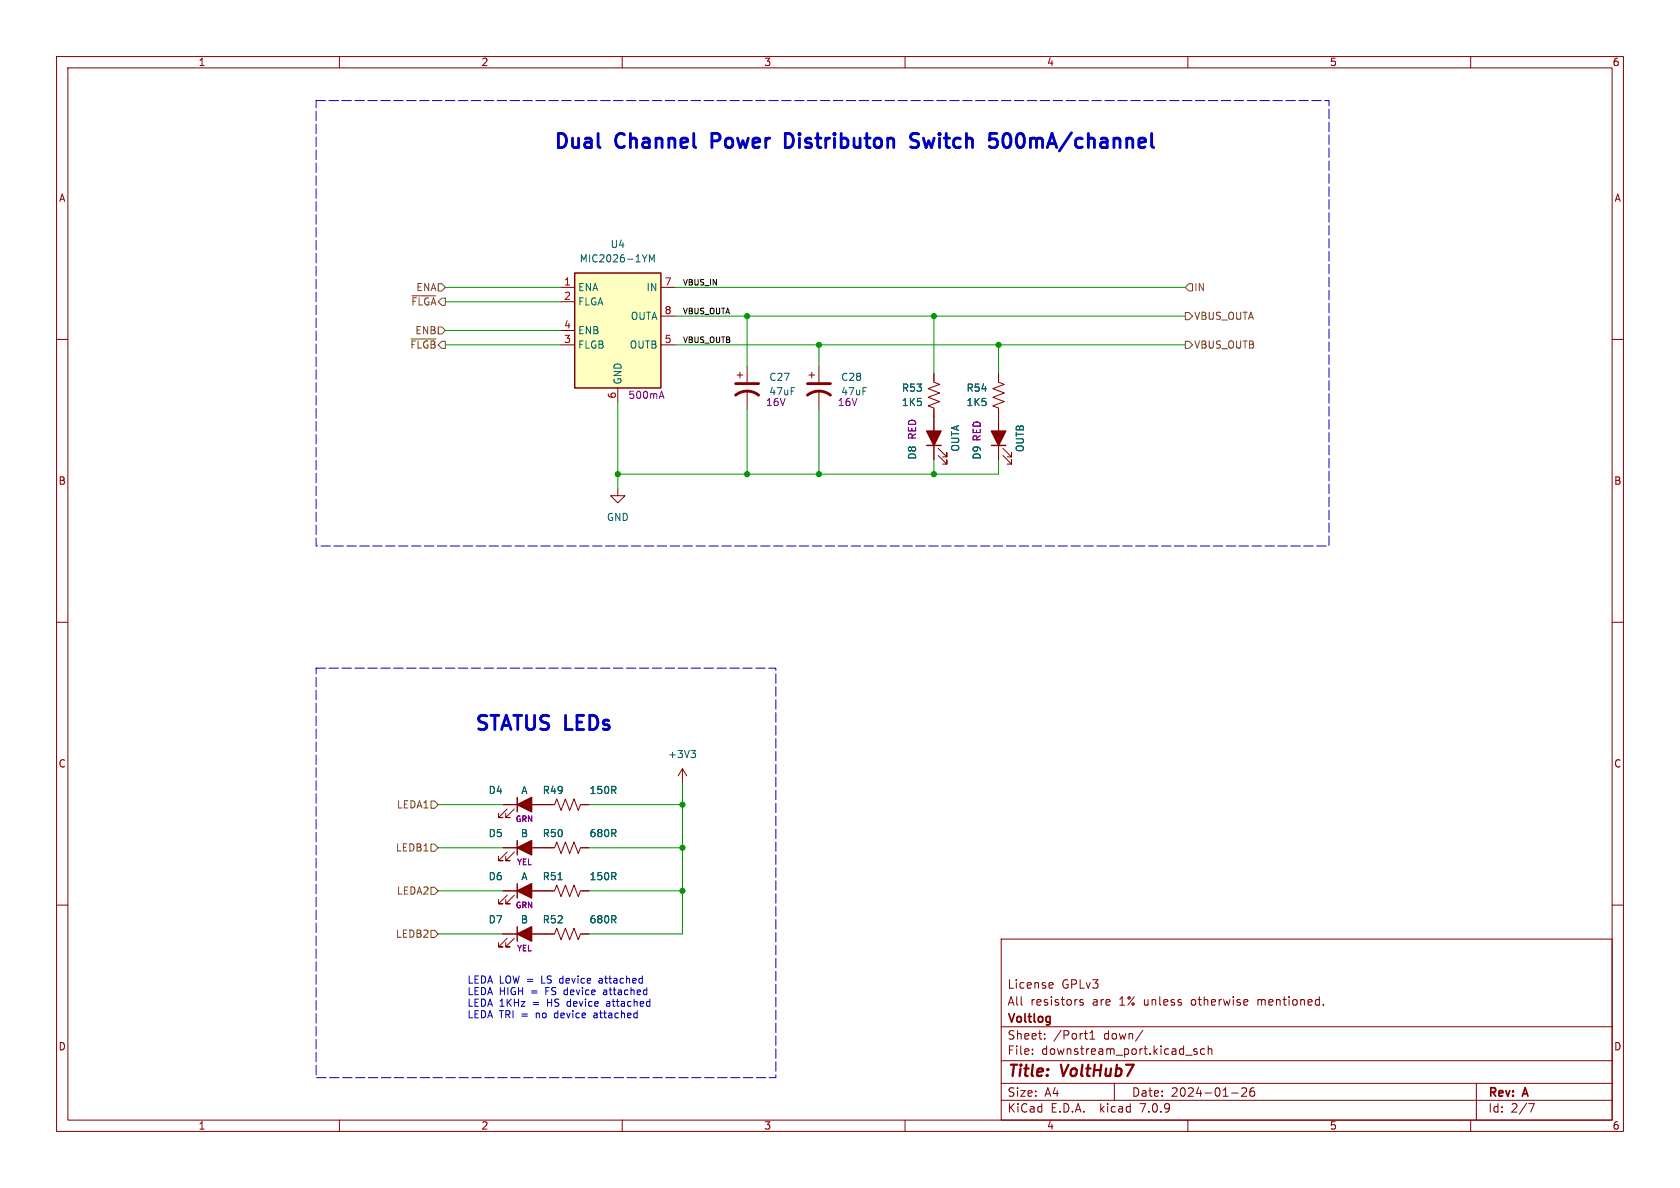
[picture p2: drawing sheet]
<svg xmlns="http://www.w3.org/2000/svg" width="297mm" height="210mm" viewBox="0 0 297 210" stroke-linecap="round" stroke-linejoin="round" font-family="sans-serif">
<g fill="none" stroke="#840000" stroke-width=".18">
<path d="M10 10h277v190h-277zM12 12h273v186h-273zM60 10v2M110 10v2M160 10v2M210 10v2M260 10v2M10 60h2M99.1 50.8h2.5M99.1 53.3h2.5M99.1 58.4h2.5M116.8 50.8h2.6"/>
<path d="M116.8 55.9h2.6M285 60h2M99.1 61h2.5M109.2 68.6v2.5M116.8 61h2.6M130.3 66.3h1M130.8 65.8v1M132.1 64.8v2.8M132.1 69.1v3.3M143 66.3h1M143.5 65.8v1M144.8 64.8v2.8"/>
<path d="M144.8 69.1v3.3M165.1 66v1.6l1 .3-2 .8 2 .8-2 .7 2 .8-2 .8 1 .3v9.2M165.9 79.2l1.5 1.6v-.8v.8h-.8M176.5 66v1.6l1 .3-2 .8 2 .8-2 .7 2 .8-2 .8 1 .3v9.2M177.3 79.2l1.5 1.6v-.8v.8h-.7M109.2 86.4v1.2h1.3l-1.3 1.3-1.3-1.3h1.3M165.9 80.5l1.5 1.5v-.7v.7h-.8M177.3 80.5l1.5 1.5v-.7v.7h-.7M10 110h2M285 110h2M120.6 135.9l-.7 1.3M120.6 135.9v2.5"/>
<path d="M120.6 135.9l.8 1.3M10 160h2M88.9 157.5h9.1l.4-1 .8 2 .7-2 .8 2 .8-2 .7 2 .4-1h1.5M88.9 149.9h9.1l.4-1.1 .8 2.1 .7-2.1 .8 2.1 .8-2.1 .7 2.1 .4-1h1.5M88.9 142.2h9.1l.4-1 .8 2.1 .7-2.1 .8 2.1 .8-2.1 .7 2.1 .4-1.1h1.5M89.7 143l-1.6 1.5h.8h-.8v-.7M89.7 150.6l-1.6 1.5h.8h-.8v-.7M89.7 158.2l-1.6 1.6h.8h-.8v-.8M90.9 143l-1.5 1.5h.8h-.8v-.7M90.9 150.6l-1.5 1.5h.8h-.8v-.7M90.9 158.2l-1.5 1.6h.8h-.8v-.8M285 160h2"/>
<path d="M88.9 165.1h9.1l.4-1 .8 2 .7-2 .8 2 .8-2 .7 2 .4-1h1.5M89.7 165.9l-1.6 1.5h.8h-.8v-.8M90.9 165.9l-1.5 1.5h.8h-.8v-.8M177 166h108v32h-108zM185.7 173.7l.4 .1 .1 .3-.7 .1M186.1 174.6l-.4 .1M191.5 176.8l-.4-.1-.2 .2 .1 .2 .5 .2v.3h-.6M220.5 176.8l.1 .3-.7 .1M234 177.6v.1M60 198v2M110 198v2M160 198v2"/>
<path d="M177 194.5h108M177 191.5h108M177 187.5h108M177 181.5h108M182.5 186.3v.1M182.5 185.5v.1M184.7 183.6v.1M184.7 182.8v.1M191.7 182.7h.5M192.1 183.7h.1M192.7 183.7h.8M192.7 182.6l.4-.4v1.5"/>
<path d="M197 191.5v3M202 182.1l-1.3 2M209.6 186.5h1.1M210 198v2M211.6 185.5l-.4-.1-.2 .2 .1 .2 .5 .2v.3h-.6M213 185.5l-.5-.1-.3 .3v.4l.2 .2h.6M213.6 185.5l.2-.1 .4 .1v.9M213.6 184.9v1.5M217.7 193.2h1.2M219.5 192.4l.6-.1 .2 .1 .1 .3-.9 1.1h.9M221.7 192.3a.59 .59 0 0 0-.7 .6v.6l.1 .2 .4 .1 .2-.1 .1-.5-.1-.3h-.5l-.2 .3M260 198v2"/>
<path d="M261 191.5v6.5M270.2 195.1h1l-.6 1.5"/>
</g>
<path d="M101.6 48.3h15.2v20.3h-15.2zM163.8 78.7h2.6M175.3 78.7h2.5M91.4 141v2.5M91.4 148.6v2.5M91.4 156.2v2.6M91.4 163.8v2.6" fill="none" stroke="#840000" stroke-width=".25"/>
<g fill="#840000" stroke="#840000" stroke-width=".25">
<path d="M91.4 142.2l2.6-1.2v2.5z"/>
<path d="M91.4 149.9l2.6-1.3v2.5z"/>
<path d="M163.8 76.2h2.6l-1.3 2.5z"/>
<path d="M91.4 165.1l2.6-1.3v2.6z"/>
<path d="M175.3 76.2h2.5l-1.3 2.5z"/>
<path d="M91.4 157.5l2.6-1.3v2.6z"/>
</g>
<path d="M130 69.9a3.3 3.3 0 0 1 4.1 0M130 67.8h4.1M142.7 69.9a3.3 3.3 0 0 1 4.1 0M142.7 67.8h4.1" fill="none" stroke="#840000" stroke-width=".51"/>
<path d="M114.4 45l-.4 .7M114.8 46.3v-1.3l.4 .9 .5-.9v1.3M122.2 132.7h.7l-.4 .4M122.7 133.1l.2 .3v.3l-.2 .2M98.7 155.5h.7" fill="none" stroke="#006464" stroke-width=".18"/>
<path d="M101.6 48.3h15.2v20.3h-15.2z" fill="#ffffc2" stroke="#ffffc2" stroke-width=".18"/>
<path d="M116.7 70.1h.6M117 69.2l.4 1.2" fill="none" stroke="#840084" stroke-width=".18"/>
<path d="M72.6 59.9h4.5M72.8 52.3h4.3M77.5 50.2h.6l.6 .6-.6 .6h-.6zM77.5 57.8h.6l.6 .6-.6 .7h-.6zM209.5 55.2h.7l.6 .7-.6 .6h-.7zM210.2 50.2h.6v1.2h-.6l-.7-.6zM209.5 60.3h.7l.6 .7-.6 .6h-.7zM76.2 141.6h.6l.7 .6-.7 .7h-.6zM76.2 149.2h.6l.7 .7-.7 .6h-.6zM76.2 156.8h.6l.7 .7-.7 .6h-.6zM76.2 164.5h.6l.7 .6-.7 .6h-.6z" fill="none" stroke="#725600" stroke-width=".18"/>
<path d="M105.1 179.1h-.1M105.1 179.4l-.1 .2 .1 .3M106.1 172.9l-.2 .1M106.1 173.3l-.2 .2 .2 .3M106.8 175l-.1 .1M106.8 175.4l-.1 .1 .1 .3M107.4 177l-.1 .1M107.4 177.4l-.2 .2 .2 .3" fill="none" stroke="#0000c2" stroke-width=".18"/>
<path d="M125.9 24.9h.9M126.8 23.6h-.9v2.5M140 23.9l-.6-.3h-.6v2.5h.6l.6-.4M162.4 23.7l-.9-.1a.61 .61 0 0 0-.5 .6 .61 .61 0 0 0 .5 .6 .92 .92 0 0 1 .9 .6 .64 .64 0 0 1-.5 .7l-.9-.1M178.1 23.6a.64 .64 0 0 0-.7 .5 1.47 1.47 0 0 0 .5 2h.2" fill="none" stroke="#0000c2" stroke-width=".5"/>
<path d="M55.9 17.8h179v78.7h-179v-78.7M55.9 118.1h81.3v72.4h-81.3v-72.4" fill="none" stroke="#0000c2" stroke-width=".18" stroke-dasharray="1.7 .6"/>
<g fill="none" stroke="#009600" stroke-width=".18">
<path d="M78.7 58.4h20.4M78.7 50.8h20.4M78.7 53.3h20.4M119.4 55.9h90.1M119.4 50.8h90.1M132.1 55.9v8.9M165.1 55.9v10.1M78.7 61h20.4M109.2 71.1v15.3M119.4 61h90.1M132.1 72.4v11.4M144.8 61v3.8"/>
<path d="M144.8 72.4v11.4M176.5 61v5M165.1 81.3v2.5M176.5 81.3v2.5h-67.3M120.6 138.4v26.7h-16.5M77.5 157.5h11.4M77.5 142.2h11.4M77.5 149.9h11.4M104.1 157.5h16.5M104.1 142.2h16.5M104.1 149.9h16.5M77.5 165.1h11.4"/>
</g>
<g fill="#009600" stroke="#009600" stroke-width=".18">
<circle cx="109.2" cy="83.8" r=".46"/>
<circle cx="120.6" cy="142.2" r=".46"/>
<circle cx="120.6" cy="149.9" r=".46"/>
<circle cx="120.6" cy="157.5" r=".46"/>
<circle cx="144.8" cy="61" r=".46"/>
<circle cx="132.1" cy="83.8" r=".46"/>
<circle cx="132.1" cy="55.9" r=".46"/>
<circle cx="165.1" cy="83.8" r=".46"/>
<circle cx="144.8" cy="83.8" r=".46"/>
<circle cx="165.1" cy="55.9" r=".46"/>
<circle cx="176.5" cy="61" r=".46"/>
</g>
<g font-size="3.5" fill="#0000c2">
<text x="97.8" y="26.4">Dual</text>
<text x="109" y="26.4">Channel</text>
<text x="126.9" y="26.4">Power</text>
<text x="140.9" y="26.4">Distributon</text>
<text x="164.2" y="26.4">Switch</text>
<text x="179.1" y="26.4">500mA/channel</text>
<text x="83.8" y="129.3">STATUS LEDs</text>
</g>
<g font-size="2.8" fill="#840000">
<text x="178" y="190.9">Title:</text>
<text x="187.7" y="190.9">VoltHub7</text>
</g>
<g font-size="2.1" fill="#840000">
<text x="178" y="178">All</text>
<text x="178" y="175">License</text>
<text x="182.2" y="178">resistors</text>
<text x="187.7" y="175">GPLv3</text>
<text x="193.2" y="178">are</text>
<text x="198" y="178">1% unless</text>
<text x="211" y="178">otherwise</text>
<text x="222.9" y="178">mentioned.</text>
<text x="178" y="184">Sheet:</text>
<text x="178" y="181.2">Voltlog</text>
<text x="186.2" y="184">/Port1</text>
<text x="195.2" y="184">down/</text>
<text x="178" y="186.7">File:</text>
<text x="184.1" y="186.7">downstream_port.kicad_sch</text>
<text x="178" y="196.9">KiCad</text>
<text x="178" y="194.1">Size:</text>
<text x="184.7" y="194.1">A4</text>
<text x="185.7" y="196.9">E.D.A.</text>
<text x="194.6" y="196.9">kicad</text>
<text x="200" y="194.1">Date:</text>
<text x="201.8" y="196.9">7.0.9</text>
<text x="207" y="194.1">2024-01-26</text>
<text x="263" y="194.3">Rev:</text>
<text x="263" y="196.9">Id:</text>
<text x="267.1" y="196.9">2/7</text>
<text x="269.4" y="194.3">A</text>
</g>
<g font-size="1.8" fill="#840000">
<text x="35" y="11.9">1</text>
<text x="85" y="11.9">2</text>
<text x="135" y="11.9">3</text>
<text x="185" y="11.9">4</text>
<text x="235" y="11.9">5</text>
<text x="285" y="11.9">6</text>
<text x="10.3" y="35.9">A</text>
<text x="285.3" y="35.9">A</text>
<text x="10.3" y="85.9">B</text>
<text x="285.3" y="85.9">B</text>
<text x="10.3" y="135.9">C</text>
<text x="285.3" y="135.9">C</text>
<text x="10.3" y="185.9">D</text>
<text x="285.3" y="185.9">D</text>
<text x="35" y="199.9">1</text>
<text x="85" y="199.9">2</text>
<text x="135" y="199.9">3</text>
<text x="185" y="199.9">4</text>
<text x="235" y="199.9">5</text>
<text x="285" y="199.9">6</text>
</g>
<g font-size="1.8" fill="#006464">
<text x="102.4" y="46.6">MIC2026-1YM</text>
<text x="107.8" y="44">U4</text>
<text x="102.1" y="51.7">ENA</text>
<text x="114.2" y="51.7">IN</text>
<text x="102.1" y="54.2">FLGA</text>
<text x="102.1" y="59.3">ENB</text>
<text x="111.4" y="56.7">OUTA</text>
<text x="102.1" y="61.8">FLGB</text>
<text x="111.2" y="61.8">OUTB</text>
<text x="110.1" y="68.1" transform="rotate(-90 110.1 68.1)">GND</text>
<text x="135.9" y="67.5">C27</text>
<text x="135.9" y="70.1">47uF</text>
<text x="148.6" y="67.5">C28</text>
<text x="148.6" y="70.1">47uF</text>
<text x="159.3" y="69.4">R53</text>
<text x="159.3" y="72">1K5</text>
<text x="170.8" y="69.4">R54</text>
<text x="170.8" y="72">1K5</text>
<text x="162.2" y="81.4" transform="rotate(-90 162.2 81.4)">D8</text>
<text x="169.8" y="79.9" transform="rotate(-90 169.8 79.9)">OUTA</text>
<text x="181.2" y="80" transform="rotate(-90 181.2 80)">OUTB</text>
<text x="107.2" y="92.3">GND</text>
<text x="118" y="134.2">+3V3</text>
<text x="86.3" y="140.6">D4</text>
<text x="92.1" y="140.6">A</text>
<text x="95.8" y="140.6">R49</text>
<text x="104.1" y="140.6">150R</text>
<text x="86.3" y="148.2">D5</text>
<text x="92" y="148.2">B</text>
<text x="95.8" y="148.2">R50</text>
<text x="104.1" y="148.2">680R</text>
<text x="86.3" y="155.8">D6</text>
<text x="92.1" y="155.8">A</text>
<text x="95.8" y="155.8">R51</text>
<text x="104.1" y="155.8">150R</text>
<text x="86.3" y="163.4">D7</text>
<text x="92" y="163.4">B</text>
<text x="95.8" y="163.4">R52</text>
<text x="104.1" y="163.4">680R</text>
</g>
<g font-size="1.8" fill="#725600">
<text x="73.5" y="51.7">ENA</text>
<text x="211" y="51.7">IN</text>
<text x="72.6" y="54.2">~{FLGA}</text>
<text x="73.3" y="59.3">ENB</text>
<text x="211" y="56.7">VBUS_OUTA</text>
<text x="72.4" y="61.8">~{FLGB}</text>
<text x="211" y="61.8">VBUS_OUTB</text>
<text x="70.1" y="143.1">LEDA1</text>
<text x="69.9" y="150.7">LEDB1</text>
<text x="70.1" y="158.3">LEDA2</text>
<text x="69.9" y="166">LEDB2</text>
</g>
<g font-size="1.8" fill="#a90000">
<text x="99.6" y="50.5">1</text>
<text x="99.6" y="53.1">2</text>
<text x="117.4" y="50.5">7</text>
<text x="99.6" y="58.2">4</text>
<text x="117.4" y="55.6">8</text>
<text x="99.6" y="60.7">3</text>
<text x="117.4" y="60.7">5</text>
<text x="109" y="70.6" transform="rotate(-90 109 70.6)">6</text>
</g>
<g font-size="1.8" fill="#840084">
<text x="111" y="70.7">500mA</text>
<text x="135.3" y="72">16V</text>
<text x="148" y="72">16V</text>
<text x="162.2" y="77.8" transform="rotate(-90 162.2 77.8)">RED</text>
<text x="173.6" y="81.4" transform="rotate(-90 173.6 81.4)">D9 RED</text>
</g>
<g font-size="1.8" fill="#0000c2">
<text x="82.5" y="174">LEDA LOW =</text>
<text x="96" y="174">LS</text>
<text x="99.4" y="174">device</text>
<text x="106.5" y="174">attached</text>
<text x="82.5" y="176">LEDA HIGH</text>
<text x="82.5" y="178">LEDA 1KHz</text>
<text x="94" y="176">=</text>
<text x="94.3" y="178">=</text>
<text x="96.7" y="176">FS device</text>
<text x="97" y="178">HS</text>
<text x="100.7" y="178">device</text>
<text x="107.3" y="176">attached</text>
<text x="107.9" y="178">attached</text>
<text x="82.5" y="180.1">LEDA TRI =</text>
<text x="95" y="180.1">no</text>
<text x="98.5" y="180.1">device</text>
<text x="105.6" y="180.1">attached</text>
</g>
<g font-size="1.4" fill="#0f0f0f">
<text x="120.6" y="50.5">VBUS_IN</text>
<text x="120.6" y="55.6">VBUS_OUTA</text>
<text x="120.6" y="60.7">VBUS_OUTB</text>
</g>
<g font-size="1.4" fill="#840084">
<text x="91.1" y="145.5">GRN</text>
<text x="91.3" y="153.1">YEL</text>
<text x="91.1" y="160.7">GRN</text>
<text x="91.3" y="168.4">YEL</text>
</g>
</svg>
